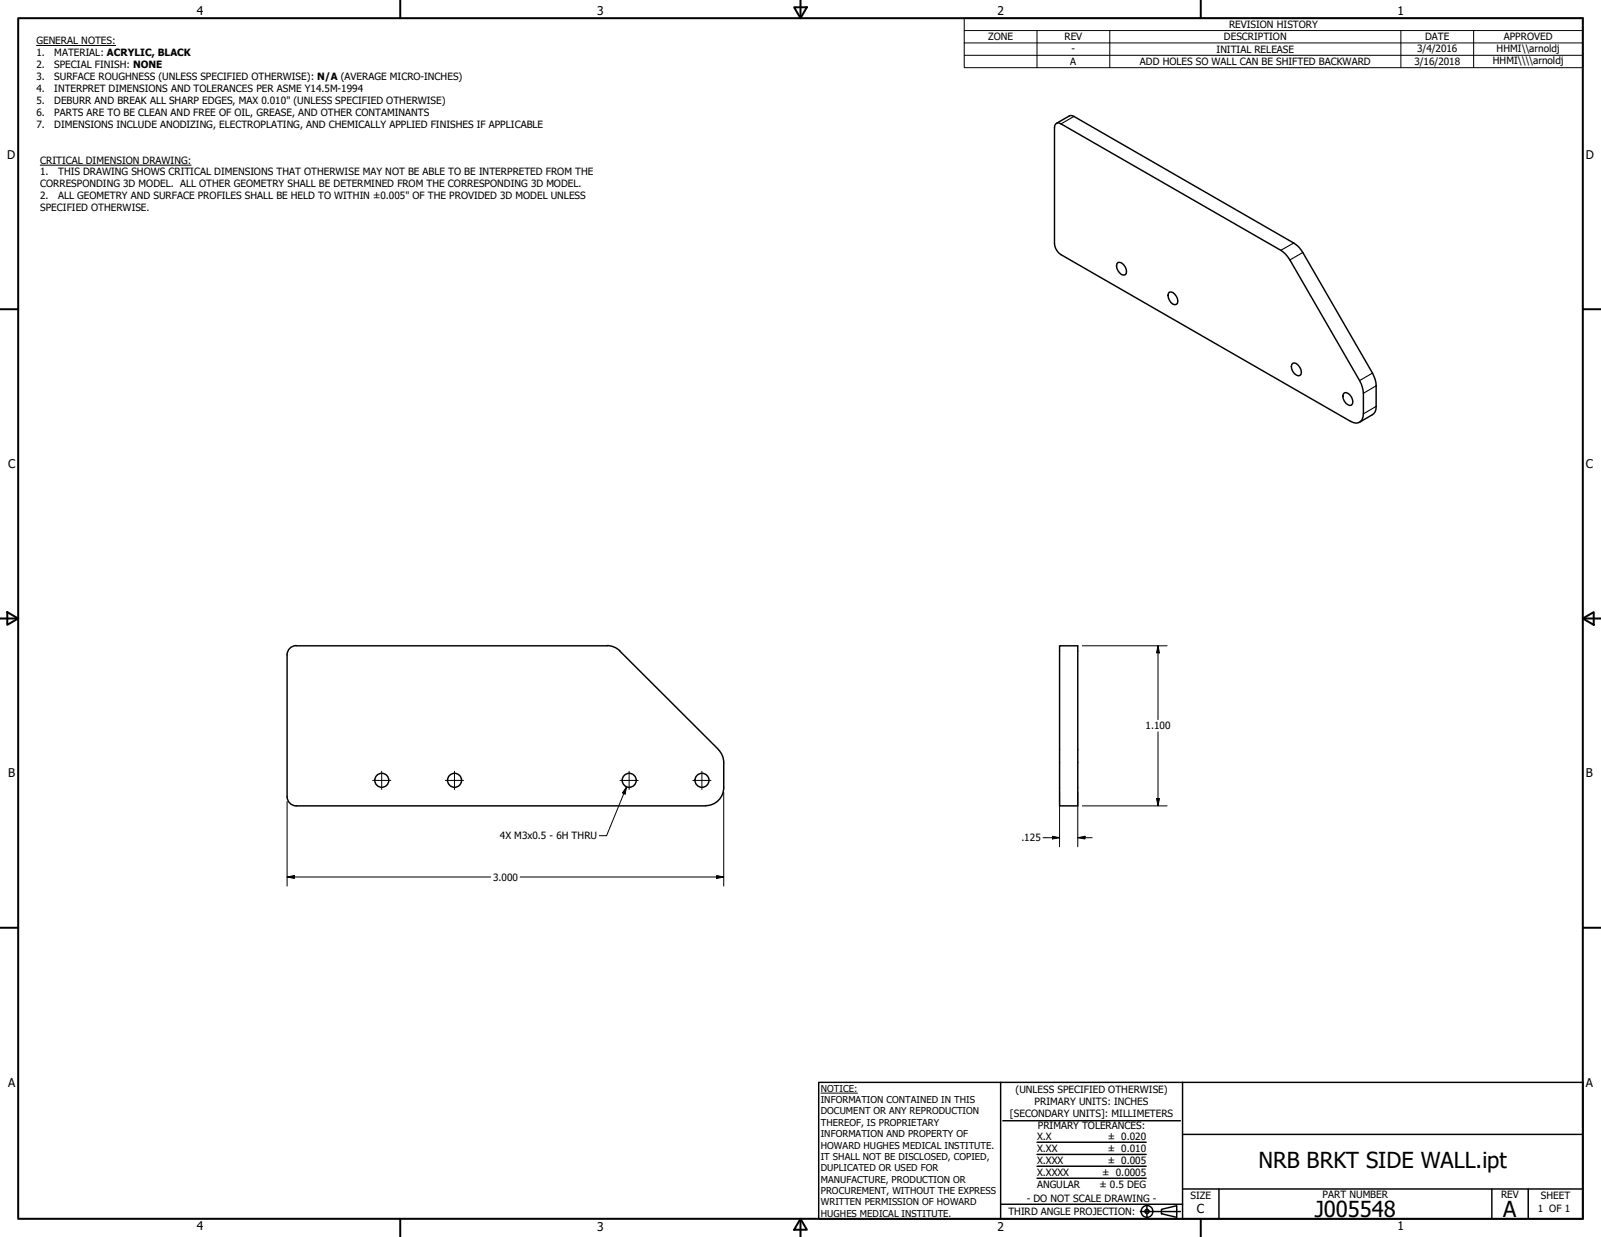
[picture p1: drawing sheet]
<svg xmlns="http://www.w3.org/2000/svg" width="559mm" height="432mm" viewBox="0 0 559 432" stroke-linecap="round" stroke-linejoin="round" font-family="sans-serif">
<!-- layer: Visible (ANSI) -->
<g fill="none" stroke="#000" stroke-width=".51">
<path d="M368.5 43.2l.5-.3 1.3 .3 76.7 44.2a9.4 9.4 0 0 1 3.2 3.3l24.9 43.3 .8 3.3v7.2a2.77 2.77 0 0 1-1.4 2.8 2.77 2.77 0 0 1-3.1-.2l-101.1-58.2a5.1 5.1 0 0 1-2.3-3.9v-40.5zM368.7 43.1l4.6-2.7 .4-.1 1.1 .3 76.7 44.2a8.5 8.5 0 0 1 3.2 3.3l24.3 42.1a9.4 9.4 0 0 1 1.3 4.5v7.2a2.91 2.91 0 0 1-1.3 2.9l-4.5 2.6M390.2 91.6a2.89 2.89 0 0 1 2.5 4.3 2.89 2.89 0 0 1-2.5-4.3zM408.2 102a3 3 0 0 1 2.8 3.9l-.4 .3a2.85 2.85 0 0 1-2.8-3.8zM451.2 126.8a2.46 2.46 0 0 1 2.9 2.3v1.6l-.4 .4a2.83 2.83 0 0 1-2.5-4.3zM469.2 137.2a2.83 2.83 0 0 1 2.5 4.2 2.83 2.83 0 0 1-2.5-4.2zM100.2 228.6v49.5a3.2 3.2 0 0 0 3.2 3.2h142.9M216.3 227.3l34.5 34.3M216.4 227.2l-2.4-1.5-2.1-.3h-108.5a3.1 3.1 0 0 0-3.2 3.2M369.8 225.4h6.4v55.9h-6.4zM250.8 261.7l1.2 1.7 .6 2v9.6a6.3 6.3 0 0 1-6.3 6.2"/>
<circle cx="133.3" cy="272.4" r="2.44"/>
<circle cx="158.7" cy="272.4" r="2.44"/>
<circle cx="219.6" cy="272.4" r="2.44"/>
<circle cx="245" cy="272.4" r="2.44"/>
</g>
<!-- layer: Visible Narrow (ANSI) -->
<path d="M374.8 40.6l-4.5 2.6M451.5 84.8l-4.5 2.6M454.7 88.1l-4.5 2.6M479 130.2l-4.5 2.6M480.3 134.7l-4.4 2.6M480.3 141.9l-4.4 2.6" fill="none" stroke="#000" stroke-width=".38"/>
<!-- layer: Border (ANSI) -->
<g fill="none" stroke="#000" stroke-width=".7">
<path d="M6.3 6.3h546.1v419.1h-546.1zM139.7 0v6.3M277.2 2.5h4.4l-2.2 3.8zM279.4 0v6.3M419.1 0v6.3M0 107.9h6.3M552.4 107.9h6.4M0 215.9h6.3M2.5 213.7l3.8 2.2-3.8 2.2zM552.4 215.9l3.9-2.2v4.4zM552.4 215.9h6.4M0 323.8h6.3"/>
<path d="M552.4 323.8h6.4M139.7 425.4v6.4M279.4 425.4l2.2 3.9h-4.4zM279.4 425.4v6.4M419.1 425.4v6.4"/>
</g>
<!-- layer: Title (ANSI) -->
<g fill="none" stroke="#000" stroke-width=".51">
<path d="M285.8 377.8h266.6v47.6h-266.6zM349.2 377.8v47.6M412.7 377.8v47.6M350 391.2h62M361.9 398.7h38.1M412.7 396h139.7M361.9 411.3h38.1M361.9 407.1h38.1M361.9 403h38.1M412.7 415h139.7M425.4 415v10.4M520.7 415v10.4"/>
<path d="M533.4 415v10.4M349.2 420.4h63.5M398 422.9h14M400.3 420.6v4.6M405.4 422.1l5.3-1.2v4l-5.3-1.2z"/>
<circle cx="400.3" cy="422.9" r="2.06"/>
<circle cx="400.3" cy="422.9" r=".73"/>
</g>
<path d="M286.5 381.6h12.8" fill="none" stroke="#000" stroke-width=".35"/>
<!-- layer: Symbol (ANSI) -->
<g fill="none" stroke="#000" stroke-width=".35">
<path d="M12.7 15.9h27.7M336.5 10.7v-4.4h215.9v4.4M336.5 15h215.9M336.5 19.3h215.9M361.9 10.7v12.9M387.3 10.7v12.9M488.9 10.7v12.9M514.3 10.7v12.9M552.4 10.7h-215.9v4.3M552.4 10.7v12.9h-215.9v-8.6M14 57.7h52.7M218.7 274.7l-.5 2.5-1-.4z"/>
<path d="M218.7 274.7l-7 17h-2.5"/>
</g>
<!-- layer: Dimension (ANSI) -->
<g fill="none" stroke="#000" stroke-width=".35">
<path d="M377.8 225.4h29.6M404.2 225.4l.5 2.5h-1zM404.2 225.4v25.8M404.2 255.5v25.8M100.2 279.7v29.6M252.6 276.5v32.8M369.8 276.5v19.1M376.2 276.5v19.1M403.7 278.8h1l-.5 2.5zM364 292.4h5.8M367.3 291.9l2.5 .5-2.5 .5zM376.2 292.4l2.5-.5v1z"/>
<path d="M376.2 292.4h5M377.8 281.3h29.6M100.2 306.1l2.5-.5v1zM100.2 306.1h71.1M181.5 306.1h71.1M250.1 305.6l2.5 .5-2.5 .5z"/>
</g>
<g fill="#000">
<path d="M404.2 225.4l.5 2.5h-1z" fill-rule="evenodd"/>
<path d="M403.7 278.8h1l-.5 2.5z" fill-rule="evenodd"/>
<path d="M367.3 291.9l2.5 .5-2.5 .5z" fill-rule="evenodd"/>
<path d="M376.2 292.4l2.5-.5v1z" fill-rule="evenodd"/>
<path d="M100.2 306.1l2.5-.5v1z" fill-rule="evenodd"/>
<path d="M250.1 305.6l2.5 .5-2.5 .5z" fill-rule="evenodd"/>
</g>
<!-- layer: Center Mark (ANSI) -->
<path d="M130 272.4h6.4M133.2 269.2v6.4M155.4 272.4h6.4M158.6 269.2v6.4M216.4 272.4h6.4M219.6 269.2v6.4M241.8 272.4h6.4M245 269.2v6.4" fill="none" stroke="#000" stroke-width=".35"/>
<!-- layer: Symbol (ANSI) -->
<path d="M218.7 274.7l-.5 2.5-1-.4z" fill-rule="evenodd" fill="#000"/>
<g font-size="7.7">
<text x="439.2" y="407.6">NRB BRKT SIDE WALL.ipt</text>
<text x="458.9" y="424.8">J005548</text>
<text x="524.7" y="424.7">A</text>
</g>
<text font-size="4.3" x="417.8" y="423.5">C</text>
<g font-size="4.2">
<text x="68.7" y="5.3">4</text>
<text x="208.4" y="5.3">3</text>
<text x="348.1" y="5.3">2</text>
<text x="487.8" y="5.3">1</text>
<text x="2.5" y="55.5">D</text>
<text x="553.5" y="55.5">D</text>
<text x="2.8" y="163.4">C</text>
<text x="553.5" y="163.4">C</text>
<text x="2.9" y="271.4">B</text>
<text x="553.5" y="271.4">B</text>
<text x="2.8" y="379.3">A</text>
<text x="553.5" y="379.3">A</text>
<text x="68.7" y="429.5">4</text>
<text x="208.4" y="429.6">3</text>
<text x="348.1" y="429.6">2</text>
<text x="487.8" y="429.5">1</text>
</g>
<g font-size="3.5">
<text x="429" y="9.8">REVISION HISTORY</text>
<text x="12.7" y="15.3">GENERAL NOTES:</text>
<text x="344.9" y="14.1">ZONE</text>
<text x="371.5" y="14.1">REV</text>
<text x="427.2" y="14.1">DESCRIPTION</text>
<text x="497.4" y="14.1">DATE</text>
<text x="524.9" y="14.1">APPROVED</text>
<text x="12.7" y="19.5">1.</text>
<text x="12.7" y="23.7">2.</text>
<text x="18.9" y="19.5">MATERIAL: ACRYLIC, BLACK</text>
<text x="18.9" y="23.7">SPECIAL FINISH: NONE</text>
<text x="373.6" y="22.7">A</text>
<text x="374" y="18.3">-</text>
<text x="397.9" y="22.7">ADD HOLES SO WALL CAN BE SHIFTED BACKWARD</text>
<text x="424.6" y="18.4">INITIAL RELEASE</text>
<text x="493.6" y="22.5">3/16/2018</text>
<text x="494.6" y="18.2">3/4/2016</text>
<text x="521" y="22.4">HHMI\\\\arnoldj</text>
<text x="522.4" y="18.1">HHMI\\arnoldj</text>
<text x="12.7" y="27.8">3.</text>
<text x="18.9" y="27.8">SURFACE ROUGHNESS (UNLESS SPECIFIED OTHERWISE): N/A (AVERAGE MICRO-INCHES)</text>
<text x="12.7" y="32">4.</text>
<text x="18.9" y="32">INTERPRET DIMENSIONS AND TOLERANCES PER ASME Y14.5M-1994</text>
<text x="12.7" y="36.2">5.</text>
<text x="12.7" y="40.4">6.</text>
<text x="18.9" y="36.2">DEBURR AND BREAK ALL SHARP EDGES, MAX 0.010&quot; (UNLESS SPECIFIED OTHERWISE)</text>
<text x="18.9" y="40.4">PARTS ARE TO BE CLEAN AND FREE OF OIL, GREASE, AND OTHER CONTAMINANTS</text>
<text x="12.7" y="44.6">7.</text>
<text x="18.9" y="44.6">DIMENSIONS INCLUDE ANODIZING, ELECTROPLATING, AND CHEMICALLY APPLIED FINISHES IF APPLICABLE</text>
<text x="14" y="57.1">CRITICAL DIMENSION DRAWING:</text>
<text x="14" y="61.2">1.</text>
<text x="14" y="65.4">CORRESPONDING 3D MODEL. ALL OTHER GEOMETRY SHALL BE DETERMINED FROM THE CORRESPONDING 3D MODEL.</text>
<text x="20.3" y="61.2">THIS DRAWING SHOWS CRITICAL DIMENSIONS THAT OTHERWISE MAY NOT BE ABLE TO BE INTERPRETED FROM THE</text>
<text x="14" y="69.6">2.</text>
<text x="20.3" y="69.6">ALL GEOMETRY AND SURFACE PROFILES SHALL BE HELD TO WITHIN ±0.005&quot; OF THE PROVIDED 3D MODEL UNLESS</text>
<text x="14" y="73.8">SPECIFIED OTHERWISE.</text>
<text x="399.9" y="254.6">1.100</text>
<text x="174.5" y="293">4X M3x0.5 - 6H THRU</text>
<text x="356.5" y="293.7">.125</text>
<text x="172.1" y="307.4">3.000</text>
<text x="354.5" y="381.6">(UNLESS SPECIFIED OTHERWISE)</text>
<text x="352.5" y="390">[SECONDARY UNITS]: MILLIMETERS</text>
<text x="361.1" y="385.8">PRIMARY UNITS: INCHES</text>
<text x="362.3" y="394.1">PRIMARY TOLERANCES:</text>
<text x="361.9" y="397.9">X.X</text>
<text x="386.7" y="398">± 0.020</text>
<text x="361.9" y="402.1">X.XX</text>
<text x="361.9" y="406.3">X.XXX</text>
<text x="386.7" y="402.1">± 0.010</text>
<text x="386.7" y="406.3">± 0.005</text>
<text x="361.9" y="410.5">X.XXXX</text>
<text x="384.7" y="410.5">± 0.0005</text>
<text x="358.4" y="419.7">- DO NOT SCALE DRAWING -</text>
<text x="361.9" y="414.6">ANGULAR</text>
<text x="383.8" y="414.7">± 0.5 DEG</text>
<text x="415.5" y="418.4">SIZE</text>
<text x="461.6" y="418.3">PART NUMBER</text>
<text x="523.9" y="418.3">REV</text>
<text x="537.8" y="418.4">SHEET</text>
<text x="352" y="424.2">THIRD ANGLE PROJECTION:</text>
<text x="536.7" y="423.2">1 OF 1</text>
</g>
<g font-size="3.3">
<text x="286.5" y="381.1">NOTICE:</text>
<text x="286.5" y="385">INFORMATION CONTAINED IN THIS</text>
<text x="286.5" y="389">DOCUMENT OR ANY REPRODUCTION</text>
<text x="286.5" y="392.9">THEREOF, IS PROPRIETARY</text>
<text x="286.5" y="396.9">INFORMATION AND PROPERTY OF</text>
<text x="286.5" y="400.9">HOWARD HUGHES MEDICAL INSTITUTE.</text>
<text x="286.5" y="404.9">IT SHALL NOT BE DISCLOSED, COPIED,</text>
<text x="286.5" y="408.9">DUPLICATED OR USED FOR</text>
<text x="286.5" y="412.8">MANUFACTURE, PRODUCTION OR</text>
<text x="286.5" y="416.8">PROCUREMENT, WITHOUT THE EXPRESS</text>
<text x="286.5" y="420.8">WRITTEN PERMISSION OF HOWARD</text>
<text x="286.5" y="424.8">HUGHES MEDICAL INSTITUTE.</text>
</g>
</svg>
